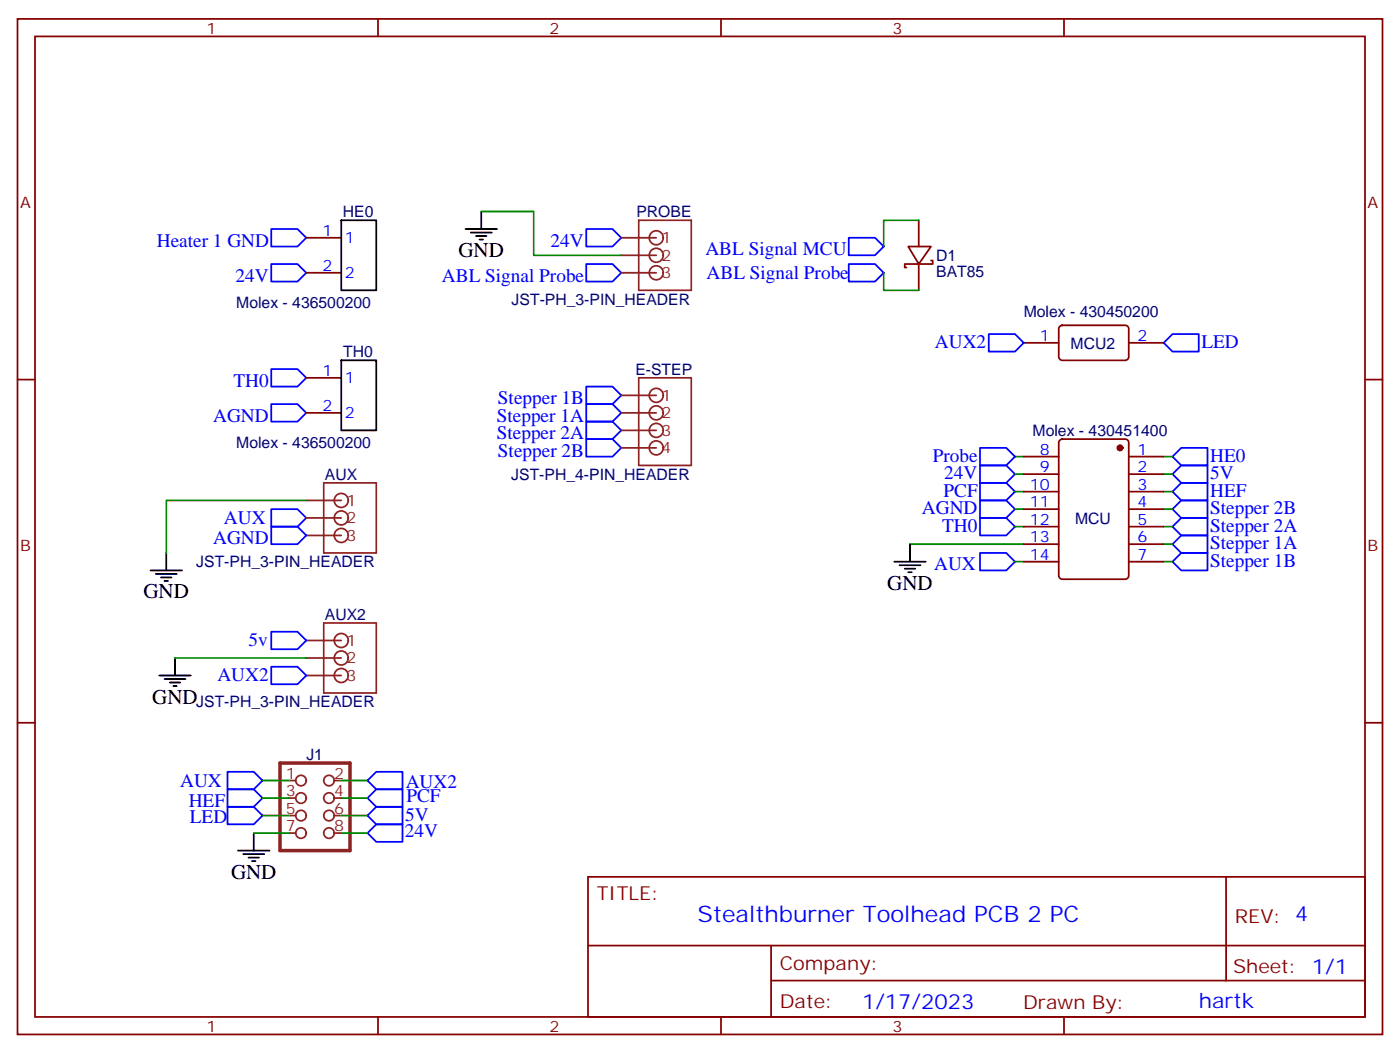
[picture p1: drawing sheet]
<svg xmlns="http://www.w3.org/2000/svg" width="282mm" height="212mm" viewBox="0 0 282 212" stroke-linecap="round" stroke-linejoin="round" font-family="sans-serif">
<g fill="none" stroke="#870000" stroke-width=".35">
<path d="M3.5 3.8h275.2v204.6h-275.2zM7.1 7.3h268.1v197.6h-268.1zM76.2 3.8v3.5M145.3 3.8v3.5M214.5 3.8v3.5M61.7 47.9h7.1M61.7 55h7.1M183.1 49.7h4.6l-2.5 3.5zM185.2 44.4v5.3M185.2 53.2v5.3M187.7 52.5h.3v.7h-5.6v.7h.3M3.5 76.5h3.6"/>
<path d="M61.7 76.1h7.1M206.4 69.1h7M213.7 65.8l.4-.3h12.7a.71 .71 0 0 1 .7 .8v5.6a.76 .76 0 0 1-.7 .7h-12.7a.76 .76 0 0 1-.7-.7v-5.6zM227.5 69.1h7.1M275.2 76.5h3.5M61.7 83.2h7.1M206.4 92h7M206.4 95.5h7M206.4 99.1h7M213.7 88.7l.4-.2h12.7a.71 .71 0 0 1 .7 .7v26.8a.76 .76 0 0 1-.7 .7h-12.7a.76 .76 0 0 1-.7-.7v-26.8zM227.5 92h7.1M227.5 95.5h7.1"/>
<path d="M227.5 99.1h7.1M206.4 102.6h7M206.4 106.1h7M206.4 109.6h7M206.4 113.2h7M227.5 102.6h7.1M227.5 106.1h7.1M227.5 109.6h7.1M227.5 113.2h7.1M3.5 145.6h3.6M275.2 145.6h3.5M118.5 176.7h156.7v28.2h-156.7z"/>
<path d="M247.2 176.7v20.9M118.6 190.5h156.4M155.4 197.6h119.6M155.4 190.5v14.1M76.2 204.9v3.5M145.3 204.9v3.5M214.5 204.9v3.5"/>
</g>
<g fill="none" stroke="#00f" stroke-width=".35">
<path d="M54.7 46.1h5.3l1.7 1.8-1.7 1.8h-5.3zM54.7 53.2h5.3l1.7 1.8-1.7 1.7h-5.3zM118.2 46.1h5.3l1.7 1.8-1.7 1.8h-5.3zM118.2 53.2h5.3l1.7 1.8-1.7 1.7h-5.3zM171.1 47.9h5.3l1.8 1.8-1.8 1.7h-5.3zM171.1 53.2h5.3l1.8 1.8-1.8 1.7h-5.3zM54.7 74.4h5.3l1.7 1.7-1.7 1.8h-5.3zM118.2 77.9h5.3l1.7 1.8-1.7 1.7h-5.3zM199.3 67.3h5.3l1.8 1.8-1.8 1.7h-5.3zM234.6 69.1l1.8-1.8h5.3v3.5h-5.3zM54.7 81.4h5.3l1.7 1.8-1.7 1.7h-5.3zM118.2 81.4h5.3l1.7 1.8-1.7 1.7h-5.3z"/>
<path d="M118.2 84.9h5.3l1.7 1.8-1.7 1.8h-5.3zM118.2 88.5h5.3l1.7 1.7-1.7 1.8h-5.3zM197.6 93.8h5.2l1.8 1.7-1.8 1.8h-5.2zM197.6 97.3h5.2l1.8 1.8-1.8 1.7h-5.2zM197.6 90.2h5.2l1.8 1.8-1.8 1.8h-5.2zM236.4 99.1l1.7-1.8h5.3v3.5h-5.3zM236.4 92l1.7-1.8h5.3v3.6h-5.3zM236.4 95.5l1.7-1.7h5.3v3.5h-5.3zM54.7 102.6h5.3l1.7 1.8-1.7 1.7h-5.3zM54.7 106.1h5.3l1.7 1.8-1.7 1.7h-5.3zM197.6 100.8h5.2l1.8 1.8-1.8 1.8h-5.2zM197.6 104.4h5.2l1.8 1.7-1.8 1.8h-5.2z"/>
<path d="M197.6 111.4h5.2l1.8 1.8-1.8 1.7h-5.2zM236.4 113.2l1.7-1.8h5.3v3.5h-5.3zM236.4 109.6l1.7-1.7h5.3v3.5h-5.3zM236.4 106.1l1.7-1.7h5.3v3.5h-5.3zM236.4 102.6l1.7-1.8h5.3v3.6h-5.3zM54.7 127.3h5.3l1.7 1.7-1.7 1.8h-5.3zM54.7 134.3h5.3l1.7 1.8-1.7 1.8h-5.3zM45.9 155.5h5.3l1.7 1.8-1.7 1.7h-5.3zM45.9 159h5.3l1.7 1.8-1.7 1.8h-5.3zM75.8 155.5h5.3v3.5h-5.3l-1.7-1.7zM45.9 162.6h5.3l1.7 1.7-1.7 1.8h-5.3zM74.1 160.8l1.7-1.8h5.3v3.6h-5.3z"/>
<path d="M74.1 164.3l1.7-1.7h5.3v3.5h-5.3zM75.8 166.1h5.3v3.5h-5.3l-1.7-1.7z"/>
</g>
<g fill="none" stroke="#000" stroke-width=".35">
<path d="M68.8 44.4h7v14.1h-7zM93.8 46.1h6.4M94.9 46.8h4.2M96 47.6h2.1M96.7 48.3h.7M97 42.6v3.5M68.8 72.6h7v14.1h-7zM30.3 114.9h6.4M31.4 115.6h4.2M32.5 116.3h2.1M33.2 117.1h.7M33.5 111.4v3.5"/>
<path d="M180.3 113.2h6.3M181.3 113.9h4.3M182.4 114.6h2.1M183.1 115.3h.7M183.4 109.6v3.6M32.1 136.1h6.4M33.2 136.8h4.2M34.2 137.5h2.1M34.9 138.2h.7M35.3 132.6v3.5M48 171.4h6.3M49 172.1h4.3"/>
<path d="M50.1 172.8h2.1M50.8 173.5h.7M51.2 167.9v3.5"/>
</g>
<g fill="none" stroke="#008700" stroke-width=".35">
<path d="M97 42.6h10.6v8.8h17.6M178.2 55v3.5h7M185.2 44.4h-7v5.3M204.6 92h1.8M204.6 95.5h1.8M204.6 99.1h1.8M234.6 92h1.8M234.6 95.5h1.8M234.6 99.1h1.8M61.7 100.8h-28.2v10.6M183.4 109.6h23M204.6 102.6h1.8"/>
<path d="M204.6 106.1h1.8M204.6 113.2h1.8M234.6 102.6h1.8M234.6 106.1h1.8M234.6 109.6h1.8M234.6 113.2h1.8M35.3 132.6h26.4M52.9 157.3h5.3M68.8 157.3h5.3M51.2 167.9h7M52.9 164.3h5.3M52.9 160.8h5.3"/>
<path d="M68.8 167.9h5.3M68.8 164.3h5.3M68.8 160.8h5.3"/>
</g>
<circle cx="225.8" cy="90.2" r=".53" fill="#870000" stroke="#870000" stroke-width=".35"/>
<g fill="none" stroke="#8c2424" stroke-width=".35">
<path d="M125.2 47.9h7.1M125.2 51.4h7.1M125.2 55h7.1M128.8 44.4h10.5v14.1h-10.5zM125.2 79.7h7.1M128.8 76.1h10.5v17.7h-10.5zM65.3 97.3h10.5v14.1h-10.5zM125.2 83.2h7.1M125.2 86.7h7.1M125.2 90.2h7.1M61.7 100.8h7.1M61.7 104.4h7.1"/>
<path d="M61.7 107.9h7.1M61.7 129h7.1M61.7 132.6h7.1M61.7 136.1h7.1M65.3 125.5h10.5v14.1h-10.5zM58.2 157.3h1.4M67.4 157.3h1.4M58.2 160.8h1.4M58.2 164.3h1.4M58.2 167.9h1.4M67.4 160.8h1.4M67.4 164.3h1.4"/>
<path d="M67.4 167.9h1.4"/>
<circle cx="132.3" cy="47.9" r="1.41"/>
<circle cx="132.3" cy="51.4" r="1.41"/>
<circle cx="132.3" cy="55" r="1.41"/>
<circle cx="132.3" cy="79.7" r="1.41"/>
<circle cx="132.3" cy="86.7" r="1.41"/>
<circle cx="132.3" cy="90.2" r="1.41"/>
<circle cx="132.3" cy="83.2" r="1.41"/>
<circle cx="68.8" cy="107.9" r="1.41"/>
<circle cx="68.8" cy="104.4" r="1.41"/>
<circle cx="68.8" cy="100.8" r="1.41"/>
<circle cx="68.8" cy="129" r="1.41"/>
<circle cx="68.8" cy="136.1" r="1.41"/>
<circle cx="68.8" cy="132.6" r="1.41"/>
<circle cx="60.7" cy="157.3" r="1.06"/>
<circle cx="66.3" cy="157.3" r="1.06"/>
<circle cx="60.7" cy="167.9" r="1.06"/>
<circle cx="60.7" cy="160.8" r="1.06"/>
<circle cx="60.7" cy="164.3" r="1.06"/>
<circle cx="66.3" cy="167.9" r="1.06"/>
<circle cx="66.3" cy="160.8" r="1.06"/>
<circle cx="66.3" cy="164.3" r="1.06"/>
</g>
<path d="M56.4 153.7h14.2v17.7h-14.2z" fill="none" stroke="#8c2424" stroke-width=".71"/>
<text font-size="4.6" fill="#00f" x="140.6" y="185.7">Stealthburner Toolhead PCB 2 PC</text>
<g font-size="4.2">
<text x="92.4" y="51.8">GND</text>
<text x="178.9" y="118.8">GND</text>
<text x="28.9" y="120.6">GND</text>
<text x="30.7" y="141.7">GND</text>
<text x="46.6" y="177">GND</text>
</g>
<g font-size="4.2" fill="#00f">
<text x="173.8" y="203.3">1/17/2023</text>
<text x="241.7" y="203.1">hartk</text>
</g>
<g font-size="3.9" fill="#00f">
<text x="31.6" y="49.7">Heater 1 GND</text>
<text x="111" y="49.7">24V</text>
<text x="142.2" y="51.4">ABL Signal MCU</text>
<text x="47.5" y="56.7">24V</text>
<text x="89.1" y="56.7">ABL Signal Probe</text>
<text x="142.4" y="56.2">ABL Signal Probe</text>
<text x="188.5" y="70.1">AUX2</text>
<text x="242.2" y="70.1">LED</text>
<text x="47" y="77.9">TH0</text>
<text x="100.4" y="81.4">Stepper 1B</text>
<text x="43" y="84.9">AGND</text>
<text x="100.2" y="84.9">Stepper 1A</text>
<text x="100.2" y="88.5">Stepper 2A</text>
<text x="100.4" y="92">Stepper 2B</text>
<text x="188" y="93.1">Probe</text>
<text x="243.9" y="93.1">HE0</text>
<text x="190.2" y="100.1">PCF</text>
<text x="190.4" y="96.6">24V</text>
<text x="243.9" y="100.1">HEF</text>
<text x="243.9" y="96.6">5V</text>
<text x="45.1" y="105.7">AUX</text>
<text x="185.9" y="103.6">AGND</text>
<text x="189.9" y="107.2">TH0</text>
<text x="243.9" y="107.2">Stepper 2A</text>
<text x="243.9" y="103.6">Stepper 2B</text>
<text x="43" y="109.6">AGND</text>
<text x="243.9" y="110.7">Stepper 1A</text>
<text x="188.3" y="114.8">AUX</text>
<text x="243.9" y="114.2">Stepper 1B</text>
<text x="50.1" y="130.3">5v</text>
<text x="43.8" y="137.2">AUX2</text>
<text x="36.3" y="158.6">AUX</text>
<text x="81.8" y="158.7">AUX2</text>
<text x="81.9" y="161.6">PCF</text>
<text x="38" y="162.6">HEF</text>
<text x="38.3" y="165.7">LED</text>
<text x="81.7" y="165.4">5V</text>
<text x="81.6" y="168.6">24V</text>
</g>
<g font-size="3.9" fill="#800">
<text x="120.3" y="181.3">TITLE:</text>
<text x="248.9" y="185.9">REV: 4</text>
<text x="157.2" y="195.5">Company:</text>
<text x="248.6" y="196.1">Sheet: 1/1</text>
<text x="157.2" y="203.1">Date:</text>
<text x="206.2" y="203.2">Drawn By:</text>
</g>
<g font-size="3.2" fill="#800">
<text x="41.6" y="6.8">1</text>
<text x="110.8" y="6.8">2</text>
<text x="179.9" y="6.8">3</text>
<text x="4.1" y="41.9">A</text>
<text x="275.7" y="41.9">A</text>
<text x="4.1" y="111.1">B</text>
<text x="275.7" y="111.1">B</text>
<text x="41.6" y="207.9">1</text>
<text x="110.8" y="207.9">2</text>
<text x="179.9" y="207.9">3</text>
</g>
<g font-size="3.2" fill="#00f">
<text x="65" y="47.6">1</text>
<text x="69.5" y="49">1</text>
<text x="65" y="54.6">2</text>
<text x="69.5" y="56">2</text>
<text x="209.6" y="68.7">1</text>
<text x="229.3" y="68.7">2</text>
<text x="65" y="75.8">1</text>
<text x="69.5" y="77.2">1</text>
<text x="65" y="82.8">2</text>
<text x="69.5" y="84.2">2</text>
<text x="209.6" y="91.7">8</text>
<text x="209.6" y="95.2">9</text>
<text x="229.3" y="91.7">1</text>
<text x="229.3" y="95.2">2</text>
<text x="207.6" y="98.7">10</text>
<text x="229.3" y="98.7">3</text>
<text x="207.6" y="102.2">11</text>
<text x="207.6" y="105.8">12</text>
<text x="229.3" y="102.2">4</text>
<text x="229.3" y="105.8">5</text>
<text x="207.6" y="109.3">13</text>
<text x="207.6" y="112.8">14</text>
<text x="229.3" y="109.3">6</text>
<text x="229.3" y="112.8">7</text>
</g>
<g font-size="3.2" fill="#000080">
<text x="69.1" y="43.8">HE0</text>
<text x="128.3" y="43.8">PROBE</text>
<text x="188.7" y="52.6">D1</text>
<text x="188.7" y="55.7">BAT85</text>
<text x="47.6" y="62">Molex - 436500200</text>
<text x="103.1" y="61.4">JST-PH_3-PIN_HEADER</text>
<text x="206.4" y="63.8">Molex - 430450200</text>
<text x="69.2" y="72">TH0</text>
<text x="215.8" y="70.2">MCU2</text>
<text x="128.1" y="75.5">E-STEP</text>
<text x="208.2" y="87.9">Molex - 430451400</text>
<text x="47.6" y="90.2">Molex - 436500200</text>
<text x="65.5" y="96.7">AUX</text>
<text x="103.1" y="96.7">JST-PH_4-PIN_HEADER</text>
<text x="216.7" y="105.5">MCU</text>
<text x="39.6" y="114.3">JST-PH_3-PIN_HEADER</text>
<text x="65.5" y="124.9">AUX2</text>
<text x="39.6" y="142.5">JST-PH_3-PIN_HEADER</text>
<text x="61.8" y="153.1">J1</text>
</g>
<g font-size="3.2" fill="#8d2323">
<text x="133.3" y="49">1</text>
<text x="133.3" y="52.5">2</text>
<text x="133.3" y="56">3</text>
<text x="133.3" y="80.7">1</text>
<text x="133.3" y="84.2">2</text>
<text x="133.3" y="87.8">3</text>
<text x="133.3" y="91.3">4</text>
<text x="69.8" y="101.9">1</text>
<text x="69.8" y="105.4">2</text>
<text x="69.8" y="108.9">3</text>
<text x="69.8" y="130.1">1</text>
<text x="69.8" y="133.6">2</text>
<text x="69.8" y="137.2">3</text>
<text x="57.6" y="156.9">1</text>
<text x="57.6" y="160.4">3</text>
<text x="67.4" y="156.9">2</text>
<text x="67.4" y="160.4">4</text>
<text x="57.6" y="164">5</text>
<text x="57.6" y="167.5">7</text>
<text x="67.4" y="164">6</text>
<text x="67.4" y="167.5">8</text>
</g>
</svg>
